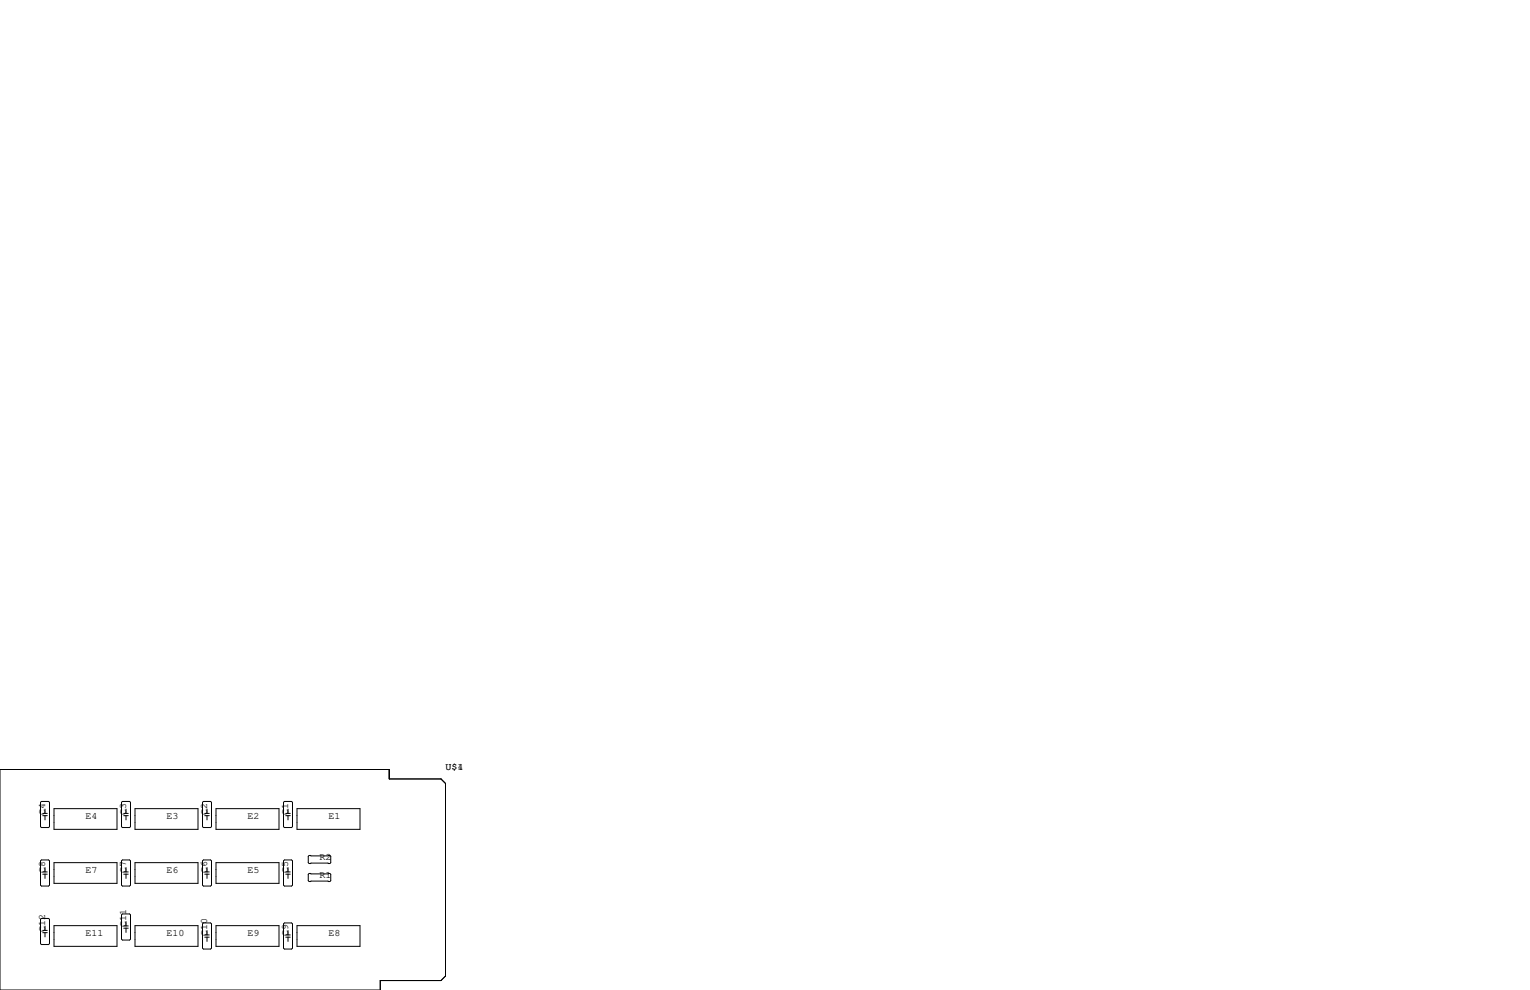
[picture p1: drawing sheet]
<svg xmlns="http://www.w3.org/2000/svg" width="432mm" height="279mm" viewBox="0 0 432 279" stroke-linecap="round" stroke-linejoin="round" font-family="sans-serif">
<g fill="none" stroke="#000" stroke-width=".28">
<path d="M0 217.2h109.9v2.6h14.6l1.2 1.3v54.4l-1.2 1.2h-17.2v2.7h-107.3zM11.7 226.2h2l.3 .2v6.9l-.3 .3h-2l-.3-.3v-6.9zM12.1 229.6h1.2M12.1 230.2h1.2M12.7 228.3v1.3M12.7 230.2v1.2M15.2 228.2h17.8v5.9h-17.8zM34.5 226.2h2.1l.2 .2v6.9l-.2 .3h-2.1l-.2-.3v-6.9zM34.9 229.6h1.3M34.9 230.2h1.3M35.6 228.3v1.3M35.6 230.2v1.2"/>
<path d="M38.1 228.2h17.8v5.9h-17.8zM57.4 226.2h2l.3 .2v6.9l-.3 .3h-2l-.2-.3v-6.9zM57.8 229.6h1.3M57.8 230.2h1.3M58.4 228.3v1.3M58.4 230.2v1.2M61 228.2h17.7v5.9h-17.7zM80.3 226.2h2l.3 .2v6.9l-.3 .3h-2l-.3-.3v-6.9zM80.6 229.6h1.3M80.6 230.2h1.3M81.3 228.3v1.3M81.3 230.2v1.2"/>
<path d="M83.8 228.2h17.8v5.9h-17.8zM11.7 242.7h2l.3 .3v6.8l-.3 .3h-2l-.3-.3v-6.8zM11.7 259.2h2l.3 .3v6.8l-.3 .3h-2l-.3-.3v-6.8zM12.1 246.1h1.2M12.1 246.7h1.2M12.7 244.9v1.2M12.7 246.7v1.2M15.2 243.5h17.8v5.8h-17.8zM34.5 242.7h2.1l.2 .3v6.8l-.2 .3h-2.1l-.2-.3v-6.8zM34.5 257.9h2.1l.2 .3v6.8l-.2 .3h-2.1l-.2-.3v-6.8zM34.9 246.1h1.3M34.9 246.7h1.3"/>
<path d="M35.6 244.9v1.2M35.6 246.7v1.2M38.1 243.5h17.8v5.8h-17.8zM57.4 242.7h2l.3 .3v6.8l-.3 .3h-2l-.2-.3v-6.8zM57.8 246.1h1.3M57.8 246.7h1.3M58.4 244.9v1.2M58.4 246.7v1.2M61 243.5h17.7v5.8h-17.7zM80.3 242.7h2l.3 .3v6.8l-.3 .3h-2l-.3-.3v-6.8zM80.6 246.1h1.3M80.6 246.7h1.3"/>
<path d="M81.3 244.9v1.2M81.3 246.7v1.2M87 246.8l.2-.3h5.9l.2 .3v1.7l-.2 .3h-5.9l-.2-.3zM87.2 241.4h5.9l.2 .3v1.8l-.2 .2h-5.9l-.2-.2v-1.8zM12.1 262.6h1.2M12.1 263.2h1.2M12.7 261.4v1.2M12.7 263.2v1.2M15.2 261.2h17.8v5.9h-17.8zM34.9 261.3h1.3M34.9 262h1.3M35.6 260.1v1.2"/>
<path d="M35.6 262v1.1M38.1 261.2h17.8v5.9h-17.8zM57.2 260.7l.2-.2h2l.3 .2v6.9l-.3 .2h-2l-.2-.2zM57.8 263.9h1.3M57.8 264.5h1.3M58.4 262.6v1.3M58.4 264.5v1.2M61 261.2h17.7v5.9h-17.7zM80 260.7l.3-.2h2l.3 .2v6.9l-.3 .2h-2l-.3-.2zM80.6 263.9h1.3M80.6 264.5h1.3M81.3 262.6v1.3"/>
<path d="M81.3 264.5v1.2M83.8 261.2h17.8v5.9h-17.8z"/>
</g>
<g font-size="2.8">
<text x="125.7" y="217.2">U$1</text>
<text x="129.1" y="217.2">4</text>
<text x="12.7" y="229.9" transform="rotate(-90 12.7 229.9)">C4</text>
<text x="24.1" y="231.1">E4</text>
<text x="35.6" y="229.9" transform="rotate(-90 35.6 229.9)">C3</text>
<text x="47" y="231.1">E3</text>
<text x="58.4" y="229.9" transform="rotate(-90 58.4 229.9)">C2</text>
<text x="69.8" y="231.1">E2</text>
<text x="81.3" y="229.9" transform="rotate(-90 81.3 229.9)">C1</text>
<text x="92.7" y="231.1">E1</text>
<text x="90.2" y="242.6">R2</text>
<text x="12.7" y="246.4" transform="rotate(-90 12.7 246.4)">C8</text>
<text x="24.1" y="246.4">E7</text>
<text x="35.6" y="246.4" transform="rotate(-90 35.6 246.4)">C7</text>
<text x="47" y="246.4">E6</text>
<text x="58.4" y="246.4" transform="rotate(-90 58.4 246.4)">C6</text>
<text x="69.8" y="246.4">E5</text>
<text x="81.3" y="246.4" transform="rotate(-90 81.3 246.4)">C5</text>
<text x="90.2" y="247.6">R1</text>
<text x="12.7" y="262.9" transform="rotate(-90 12.7 262.9)">C12</text>
<text x="35.6" y="261.6" transform="rotate(-90 35.6 261.6)">C11</text>
<text x="24.1" y="264.2">E11</text>
<text x="47" y="264.2">E10</text>
<text x="58.4" y="264.2" transform="rotate(-90 58.4 264.2)">C10</text>
<text x="69.8" y="264.2">E9</text>
<text x="81.3" y="264.2" transform="rotate(-90 81.3 264.2)">C9</text>
<text x="92.7" y="264.2">E8</text>
</g>
</svg>
